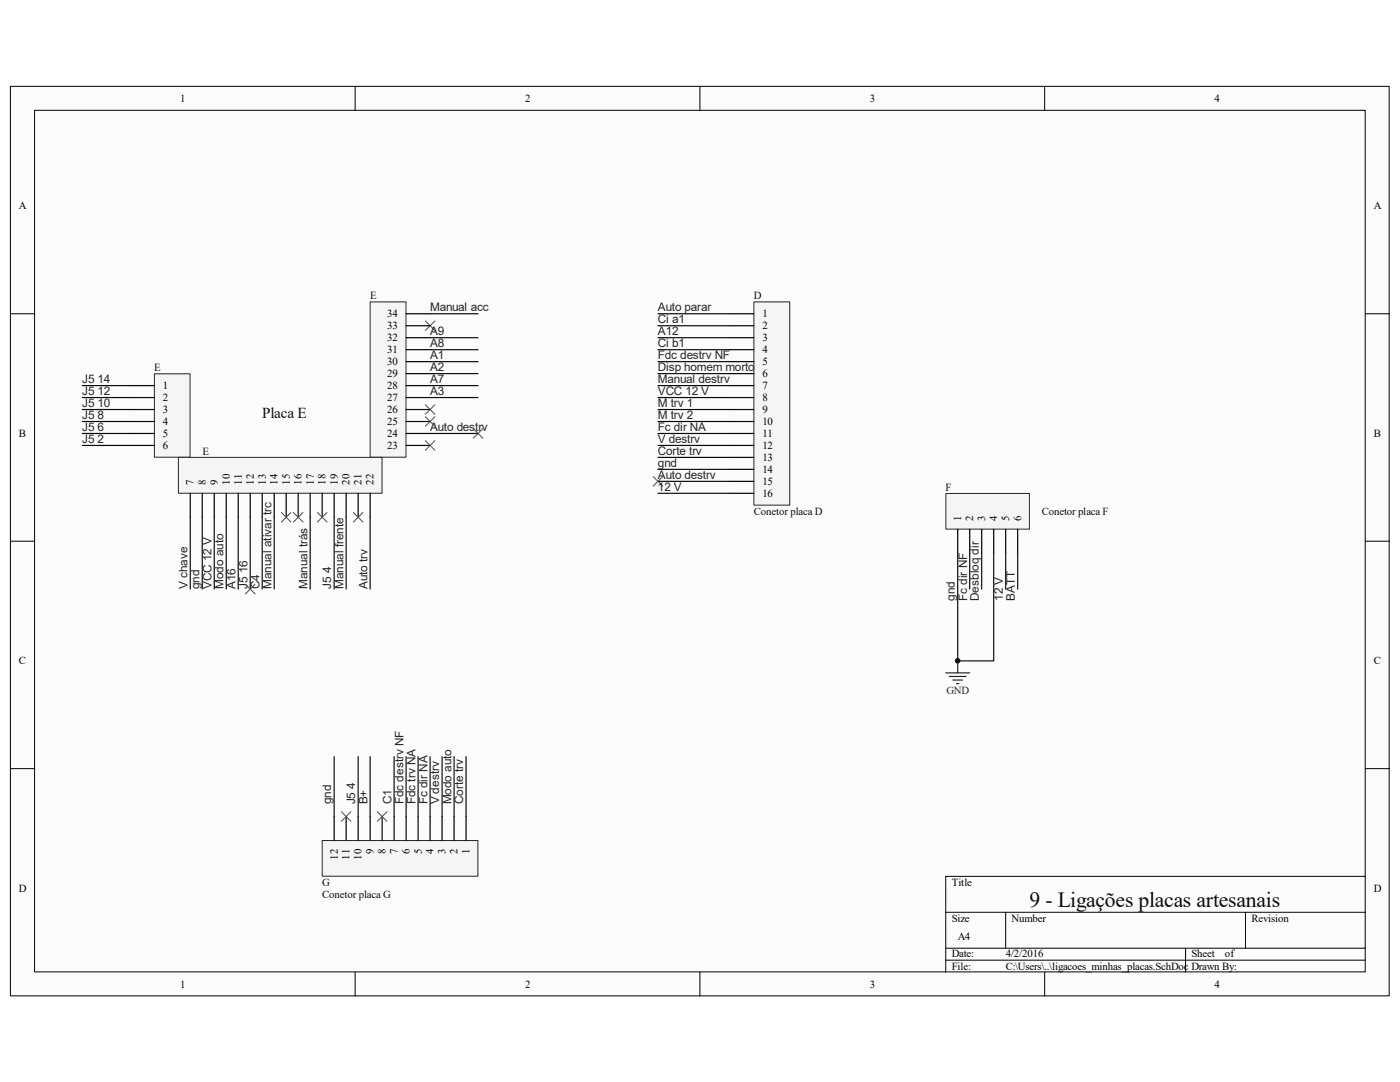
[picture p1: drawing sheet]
<svg xmlns="http://www.w3.org/2000/svg" width="279mm" height="216mm" viewBox="0 0 279 216" stroke-linecap="round" stroke-linejoin="round" font-family="sans-serif">
<path d="M2.1 17.3h275.1v181.4h-275.1z" fill="#fcfcfc"/>
<path d="M2.1 17.2h275.1v181.5h-275.1z" fill="none" stroke="#000" stroke-width=".2"/>
<path d="M6.9 22.1h265.6v171.8h-265.6z" fill="#fcfcfc"/>
<g fill="none" stroke="#000" stroke-width=".2">
<path d="M70.9 17.2v4.8M139.7 17.2v4.8M208.5 17.2v4.8M6.9 22h265.6v171.9h-265.6zM2.1 62.6h4.8M272.5 62.6h4.8M2.1 108h4.8M272.5 108h4.8M2.1 153.4h4.8M272.5 153.4h4.8M272.5 174.9h-83.8v19.1M70.9 194v4.8"/>
<path d="M139.7 194v4.8M188.7 182h83.8M188.7 189.2h83.8M188.7 191.6h83.8M200.7 182v7.2M208.5 194v4.8M236.6 189.2v4.8M248.6 182v7.2"/>
</g>
<path d="M150.5 60.3h7.1v40.5h-7.1z" fill="#f5f5f5"/>
<path d="M150.5 60.2h7.1v40.6h-7.1z" fill="none" stroke="#262626" stroke-width=".2"/>
<g fill="none" stroke="#000" stroke-width=".24">
<path d="M145.7 62.6h4.8M145.7 65h4.8M145.7 67.4h4.8M145.7 69.8h4.8M145.7 72.2h4.8M145.7 74.6h4.8M145.7 76.9h4.8M145.7 79.3h4.8M145.7 81.7h4.8M145.7 84.1h4.8M145.7 86.5h4.8M145.7 88.9h4.8"/>
<path d="M145.7 91.3h4.8M145.7 93.7h4.8M145.7 96h4.8M145.7 98.4h4.8"/>
</g>
<path d="M188.8 98.5h16.6v7.1h-16.6z" fill="#f5f5f5"/>
<path d="M188.8 98.5h16.6v7.1h-16.6z" fill="none" stroke="#262626" stroke-width=".2"/>
<path d="M191.1 105.6v4.8M193.5 105.6v4.8M195.9 105.6v4.8M198.3 105.6v4.8M200.7 105.6v4.8M203.1 105.6v4.8" fill="none" stroke="#000" stroke-width=".24"/>
<path d="M30.9 74.6h7v16.6h-7z" fill="#f5f5f5"/>
<path d="M30.8 74.6h7.1v16.6h-7.1z" fill="none" stroke="#262626" stroke-width=".2"/>
<path d="M26 76.9h4.8M26 79.3h4.8M26 81.7h4.8M26 84.1h4.8M26 86.5h4.8M26 88.9h4.8" fill="none" stroke="#000" stroke-width=".24"/>
<path d="M188.7 134.3h4.8M189.5 135h3.3M190.2 135.7h1.9M190.9 136.4h.5M191.1 131.9v2.4" fill="none" stroke="#262626" stroke-width=".24"/>
<path d="M191.1 110.4v21.5h7.2v-21.5M193.5 110.4v7.1M195.9 110.4v7.1M200.7 110.4v7.1M203.1 110.4v7.1" fill="none" stroke="#0e0e0e" stroke-width=".24"/>
<path d="M84.9 64l1.9 2M86.8 64l-1.9 2" fill="none" stroke="#4c4c4c" stroke-width=".2"/>
<path d="M73.9 60.3h7.1v30.9h-7.1z" fill="#f5f5f5"/>
<path d="M73.9 60.2h7.1v31h-7.1z" fill="none" stroke="#262626" stroke-width=".2"/>
<path d="M81 79.3h4.8M81 76.9h4.8M81 74.6h4.8M81 72.2h4.8M81 69.8h4.8M81 67.4h4.8M81 65h4.8M81 62.6h4.8M81 88.9h4.8M81 86.5h4.8M81 84.1h4.8M81 81.7h4.8" fill="none" stroke="#000" stroke-width=".24"/>
<path d="M35.6 91.3h40.6v7.1h-40.6z" fill="#f5f5f5"/>
<path d="M35.6 91.3h40.6v7.1h-40.6z" fill="none" stroke="#262626" stroke-width=".2"/>
<g fill="none" stroke="#000" stroke-width=".24">
<path d="M38 98.4v4.8M40.4 98.4v4.8M42.8 98.4v4.8M45.2 98.4v4.8M47.5 98.4v4.8M49.9 98.4v4.8M52.3 98.4v4.8M54.7 98.4v4.8M57.1 98.4v4.8M59.5 98.4v4.8M61.9 98.4v4.8M64.3 98.4v4.8"/>
<path d="M66.7 98.4v4.8M69.1 98.4v4.8M71.5 98.4v4.8M73.9 98.4v4.8"/>
</g>
<g fill="none" stroke="#0e0e0e" stroke-width=".24">
<path d="M16.4 79.3h9.6M85.8 62.6h9.6M85.8 67.4h9.6M85.8 69.8h9.6M85.8 72.2h9.6M85.8 74.6h9.6M85.8 76.9h9.6M85.8 79.3h9.6M131.3 62.6h14.4M131.3 65h14.4M131.3 67.4h14.4M131.3 69.8h14.4"/>
<path d="M131.3 72.2h14.4M131.3 74.6h14.4M131.3 76.9h14.4M131.3 79.3h14.4M16.4 81.7h9.6M16.4 84.1h9.6M16.4 86.5h9.6M16.4 88.9h9.6M85.8 86.5h9.6M131.3 81.7h14.4M131.3 84.1h14.4M131.3 86.5h14.4"/>
<path d="M131.3 88.9h14.4M131.3 91.3h14.4M131.3 93.7h14.4M131.3 96h14.4M131.3 98.4h14.4M38 103.2v14.3M40.4 103.2v14.3M42.8 103.2v14.3M45.2 103.2v14.3M47.5 103.2v14.3M52.3 103.2v14.3M54.7 103.2v14.3"/>
<path d="M61.9 103.2v14.3M66.7 103.2v14.3M69.1 103.2v14.3M73.9 103.2v14.3"/>
</g>
<path d="M94.5 85.5l1.9 2M96.4 85.5l-1.9 2M130.3 95.1l2 1.9M132.3 95.1l-2 1.9" fill="none" stroke="#4c4c4c" stroke-width=".2"/>
<path d="M64.3 167.8h31.1v7h-31.1z" fill="#f5f5f5"/>
<path d="M64.3 167.7h31.1v7.1h-31.1z" fill="none" stroke="#262626" stroke-width=".2"/>
<path d="M66.7 162.9v4.8M69.1 162.9v4.8M71.5 162.9v4.8M73.9 162.9v4.8M76.3 162.9v4.8M78.7 162.9v4.8M81 162.9v4.8M83.4 162.9v4.8M85.8 162.9v4.8M88.2 162.9v4.8M90.6 162.9v4.8M93 162.9v4.8" fill="none" stroke="#000" stroke-width=".24"/>
<path d="M16.4 76.9h9.6M49.9 103.2v14.3M66.7 151v11.9M71.5 151v11.9M73.9 151v11.9M78.7 151v11.9M81 151v11.9M83.4 151v11.9M85.8 151v11.9M88.2 151v11.9M90.6 151v11.9M93 151v11.9" fill="none" stroke="#0e0e0e" stroke-width=".24"/>
<g fill="none" stroke="#4c4c4c" stroke-width=".2">
<path d="M84.9 87.9l1.9 1.9M84.9 83.2l1.9 1.9M84.9 80.8l1.9 1.9M86.8 87.9l-1.9 1.9M86.8 83.2l-1.9 1.9M86.8 80.8l-1.9 1.9M49 116.6l1.9 1.9M50.9 116.6l-1.9 1.9M56.2 102.3l1.9 1.9M58.1 102.3l-1.9 1.9M58.6 102.3l1.9 1.9M60.5 102.3l-1.9 1.9"/>
<path d="M63.3 102.3l2 1.9M65.3 102.3l-2 1.9M70.5 102.3l1.9 1.9M72.4 102.3l-1.9 1.9M68.1 162l1.9 1.9M70 162l-1.9 1.9M75.3 162l1.9 1.9M77.2 162l-1.9 1.9"/>
</g>
<circle cx="191.1" cy="131.9" r=".45" fill="#0e0e0e" stroke="#0e0e0e" stroke-width=".2"/>
<text font-size="4.3" fill="#0e0e0e" x="205.5" y="181">9 - Ligações placas artesanais</text>
<text font-size="3" fill="#0e0e0e" x="52.3" y="83.4">Placa E</text>
<g font-size="2.4" fill="#262626">
<text x="85.9" y="62.1">Manual acc</text>
<text x="131.3" y="62.1">Auto parar</text>
<text x="131.3" y="64.5">Ci a1</text>
<text x="85.9" y="71.7">A1</text>
<text x="85.9" y="69.3">A8</text>
<text x="85.9" y="66.9">A9</text>
<text x="131.3" y="66.9">A12</text>
<text x="131.3" y="69.3">Ci b1</text>
<text x="131.3" y="71.7">Fdc destrv NF</text>
<text x="16.4" y="76.5">J5 14</text>
<text x="85.9" y="76.5">A7</text>
<text x="85.9" y="74">A2</text>
<text x="131.3" y="74">Disp homem morto</text>
<text x="131.3" y="76.5">Manual destrv</text>
<text x="16.4" y="78.8">J5 12</text>
<text x="16.4" y="81.2">J5 10</text>
<text x="16.4" y="83.6">J5 8</text>
<text x="85.9" y="78.8">A3</text>
<text x="131.3" y="78.8">VCC 12 V</text>
<text x="131.3" y="83.6">M trv 2</text>
<text x="131.3" y="81.2">M trv 1</text>
<text x="16.4" y="86">J5 6</text>
<text x="16.4" y="88.4">J5 2</text>
<text x="85.9" y="86">Auto destrv</text>
<text x="131.3" y="86">Fc dir NA</text>
<text x="131.3" y="88.4">V destrv</text>
<text x="131.3" y="90.8">Corte trv</text>
<text x="131.3" y="93.2">gnd</text>
<text x="131.3" y="95.5">Auto destrv</text>
<text x="131.3" y="97.9">12 V</text>
<text x="37.4" y="117.6" transform="rotate(-90 37.4 117.6)">V chave</text>
<text x="39.8" y="117.6" transform="rotate(-90 39.8 117.6)">gnd</text>
<text x="42.2" y="117.6" transform="rotate(-90 42.2 117.6)">VCC 12 V</text>
<text x="44.6" y="117.6" transform="rotate(-90 44.6 117.6)">Modo auto</text>
<text x="47" y="117.6" transform="rotate(-90 47 117.6)">A16</text>
<text x="49.4" y="117.6" transform="rotate(-90 49.4 117.6)">J5 16</text>
<text x="51.8" y="117.6" transform="rotate(-90 51.8 117.6)">C4</text>
<text x="54.2" y="117.6" transform="rotate(-90 54.2 117.6)">Manual ativar trc</text>
<text x="61.3" y="117.6" transform="rotate(-90 61.3 117.6)">Manual trás</text>
<text x="66.1" y="117.6" transform="rotate(-90 66.1 117.6)">J5 4</text>
<text x="68.5" y="117.6" transform="rotate(-90 68.5 117.6)">Manual frente</text>
<text x="73.3" y="117.6" transform="rotate(-90 73.3 117.6)">Auto trv</text>
<text x="190.6" y="119.9" transform="rotate(-90 190.6 119.9)">gnd</text>
<text x="193" y="119.9" transform="rotate(-90 193 119.9)">Fc dir NF</text>
<text x="195.4" y="119.9" transform="rotate(-90 195.4 119.9)">Desbloq dir</text>
<text x="200.2" y="119.9" transform="rotate(-90 200.2 119.9)">12 V</text>
<text x="202.6" y="119.9" transform="rotate(-90 202.6 119.9)">BATT</text>
<text x="66.1" y="160.5" transform="rotate(-90 66.1 160.5)">gnd</text>
<text x="70.9" y="160.5" transform="rotate(-90 70.9 160.5)">J5 4</text>
<text x="73.3" y="160.5" transform="rotate(-90 73.3 160.5)">B+</text>
<text x="78.1" y="160.5" transform="rotate(-90 78.1 160.5)">C1</text>
<text x="80.5" y="160.5" transform="rotate(-90 80.5 160.5)">Fdc destrv NF</text>
<text x="82.9" y="160.5" transform="rotate(-90 82.9 160.5)">Fdc trv NA</text>
<text x="85.3" y="160.5" transform="rotate(-90 85.3 160.5)">Fc dir NA</text>
<text x="87.7" y="160.5" transform="rotate(-90 87.7 160.5)">V destrv</text>
<text x="90.1" y="160.5" transform="rotate(-90 90.1 160.5)">Modo auto</text>
<text x="92.5" y="160.5" transform="rotate(-90 92.5 160.5)">Corte trv</text>
</g>
<g font-size="2.2">
<text x="36" y="20.3">1</text>
<text x="104.8" y="20.3">2</text>
<text x="173.6" y="20.3">3</text>
<text x="242.4" y="20.3">4</text>
<text x="3.8" y="41.8">A</text>
<text x="274.2" y="41.8">A</text>
<text x="77.3" y="65.7">33</text>
<text x="77.3" y="63.3">34</text>
<text x="152.1" y="63.3">1</text>
<text x="152.1" y="65.7">2</text>
<text x="77.3" y="70.5">31</text>
<text x="77.3" y="68.1">32</text>
<text x="152.1" y="68.1">3</text>
<text x="152.1" y="70.5">4</text>
<text x="32.5" y="77.6">1</text>
<text x="77.3" y="77.6">28</text>
<text x="77.3" y="75.2">29</text>
<text x="77.3" y="72.9">30</text>
<text x="152.1" y="72.9">5</text>
<text x="152.1" y="75.2">6</text>
<text x="152.1" y="77.6">7</text>
<text x="32.5" y="80">2</text>
<text x="32.5" y="82.4">3</text>
<text x="77.3" y="82.4">26</text>
<text x="77.3" y="80">27</text>
<text x="152.1" y="80">8</text>
<text x="152.1" y="82.4">9</text>
<text x="3.8" y="87.2">B</text>
<text x="32.5" y="84.8">4</text>
<text x="32.5" y="87.2">5</text>
<text x="32.5" y="89.6">6</text>
<text x="77.3" y="89.6">23</text>
<text x="77.3" y="87.2">24</text>
<text x="77.3" y="84.8">25</text>
<text x="152.1" y="84.8">10</text>
<text x="152.1" y="87.2">11</text>
<text x="152.1" y="89.6">12</text>
<text x="274.2" y="87.2">B</text>
<text x="152.1" y="91.9">13</text>
<text x="152.1" y="94.4">14</text>
<text x="38.6" y="96.8" transform="rotate(-90 38.6 96.8)">7</text>
<text x="41.1" y="96.8" transform="rotate(-90 41.1 96.8)">8</text>
<text x="43.5" y="96.8" transform="rotate(-90 43.5 96.8)">9</text>
<text x="45.8" y="96.8" transform="rotate(-90 45.8 96.8)">10</text>
<text x="48.3" y="96.8" transform="rotate(-90 48.3 96.8)">11</text>
<text x="50.6" y="96.8" transform="rotate(-90 50.6 96.8)">12</text>
<text x="53" y="96.8" transform="rotate(-90 53 96.8)">13</text>
<text x="55.4" y="96.8" transform="rotate(-90 55.4 96.8)">14</text>
<text x="57.8" y="96.8" transform="rotate(-90 57.8 96.8)">15</text>
<text x="60.2" y="96.8" transform="rotate(-90 60.2 96.8)">16</text>
<text x="62.6" y="96.8" transform="rotate(-90 62.6 96.8)">17</text>
<text x="65" y="96.8" transform="rotate(-90 65 96.8)">18</text>
<text x="67.4" y="96.8" transform="rotate(-90 67.4 96.8)">19</text>
<text x="69.8" y="96.8" transform="rotate(-90 69.8 96.8)">20</text>
<text x="72.2" y="96.8" transform="rotate(-90 72.2 96.8)">21</text>
<text x="74.5" y="96.8" transform="rotate(-90 74.5 96.8)">22</text>
<text x="152.1" y="96.7">15</text>
<text x="152.1" y="99.1">16</text>
<text x="191.8" y="103.9" transform="rotate(-90 191.8 103.9)">1</text>
<text x="194.2" y="103.9" transform="rotate(-90 194.2 103.9)">2</text>
<text x="196.6" y="103.9" transform="rotate(-90 196.6 103.9)">3</text>
<text x="199" y="103.9" transform="rotate(-90 199 103.9)">4</text>
<text x="201.4" y="103.9" transform="rotate(-90 201.4 103.9)">5</text>
<text x="203.8" y="103.9" transform="rotate(-90 203.8 103.9)">6</text>
<text x="3.8" y="132.5">C</text>
<text x="274.2" y="132.5">C</text>
<text x="67.4" y="171.6" transform="rotate(-90 67.4 171.6)">12</text>
<text x="69.8" y="171.6" transform="rotate(-90 69.8 171.6)">11</text>
<text x="72.2" y="171.6" transform="rotate(-90 72.2 171.6)">10</text>
<text x="74.5" y="170.5" transform="rotate(-90 74.5 170.5)">9</text>
<text x="77" y="170.5" transform="rotate(-90 77 170.5)">8</text>
<text x="79.3" y="170.5" transform="rotate(-90 79.3 170.5)">7</text>
<text x="81.7" y="170.5" transform="rotate(-90 81.7 170.5)">6</text>
<text x="84.2" y="170.5" transform="rotate(-90 84.2 170.5)">5</text>
<text x="86.5" y="170.5" transform="rotate(-90 86.5 170.5)">4</text>
<text x="88.9" y="170.5" transform="rotate(-90 88.9 170.5)">3</text>
<text x="91.3" y="170.5" transform="rotate(-90 91.3 170.5)">2</text>
<text x="93.7" y="170.5" transform="rotate(-90 93.7 170.5)">1</text>
<text x="3.7" y="177.9">D</text>
<text x="189.9" y="176.7">Title</text>
<text x="274.1" y="177.9">D</text>
<text x="189.9" y="183.9">Size</text>
<text x="201.9" y="183.9">Number</text>
<text x="249.8" y="183.9">Revision</text>
<text x="189.9" y="191.1">Date:</text>
<text x="191.1" y="187.5">A4</text>
<text x="200.7" y="191.1">4/2/2016</text>
<text x="237.8" y="191.1">Sheet</text>
<text x="244.5" y="191.1">of</text>
<text x="36" y="197.1">1</text>
<text x="104.8" y="197.1">2</text>
<text x="173.6" y="197.1">3</text>
<text x="189.9" y="193.5">File:</text>
<text x="200.7" y="193.5">C:\Users\..\ligacoes_minhas_placas.SchDoc Drawn By:</text>
<text x="242.4" y="197.1">4</text>
</g>
<g font-size="2.2" fill="#0e0e0e">
<text x="73.9" y="59.7">E</text>
<text x="150.5" y="59.7">D</text>
<text x="30.8" y="74">E</text>
<text x="40.4" y="90.8">E</text>
<text x="188.7" y="97.9">F</text>
<text x="150.5" y="102.7">Conetor placa D</text>
<text x="207.9" y="102.7">Conetor placa F</text>
<text x="64.3" y="176.7">G</text>
<text x="64.3" y="179.2">Conetor placa G</text>
</g>
<text font-size="2.2" fill="#262626" x="188.9" y="138.5">GND</text>
</svg>
